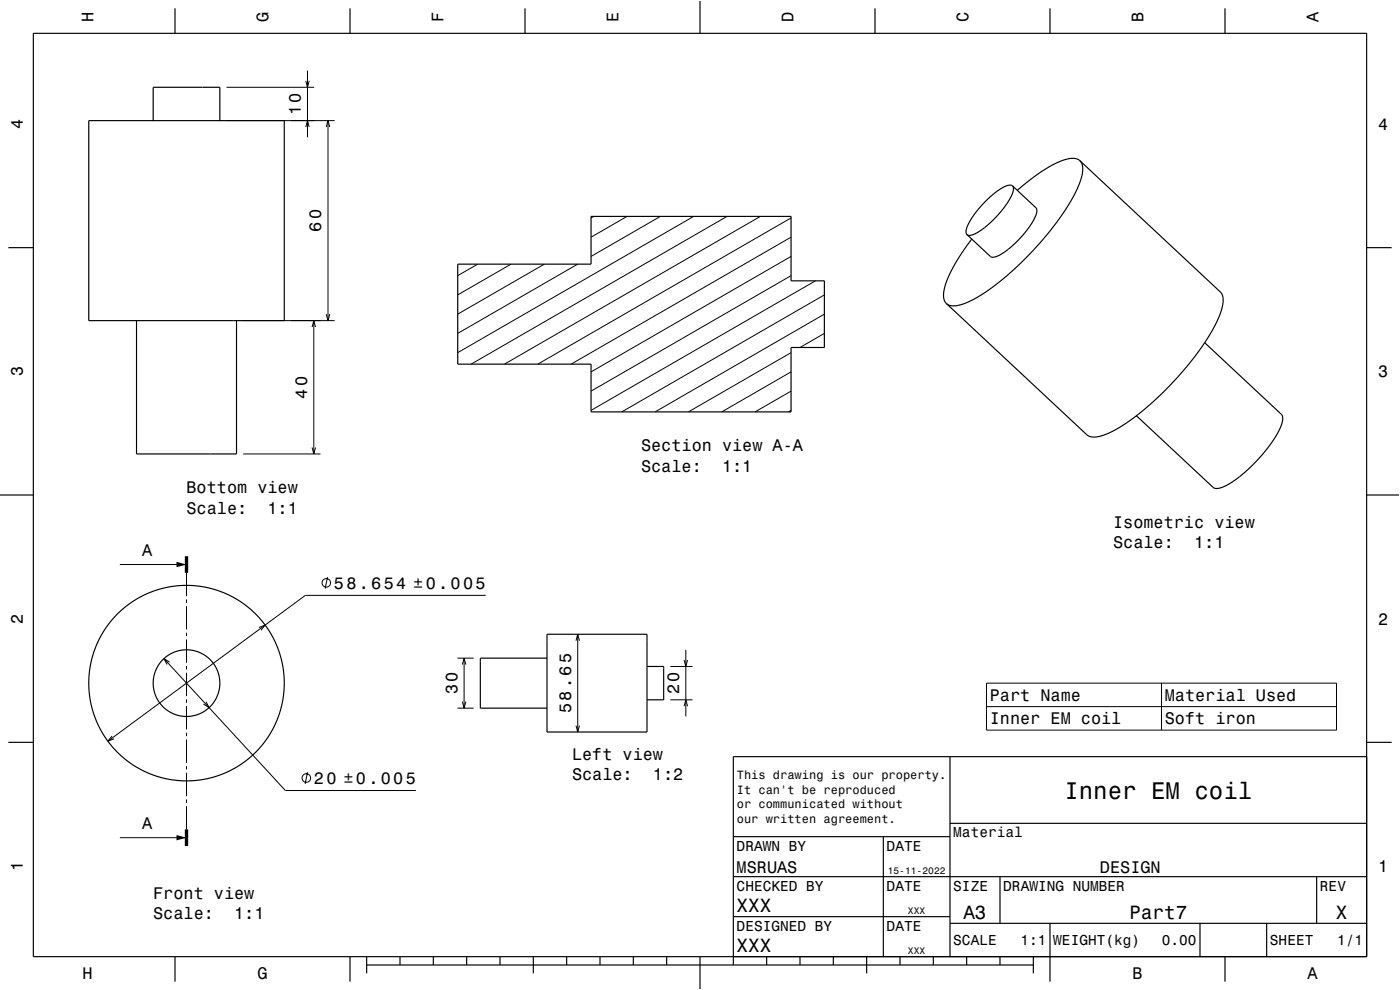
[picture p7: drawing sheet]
<svg xmlns="http://www.w3.org/2000/svg" width="420mm" height="297mm" viewBox="0 0 420 297" stroke-linecap="round" stroke-linejoin="round" font-family="sans-serif">
<g fill="none" stroke="#000" stroke-width=".3">
<path d="M68 36.2h32.4M68 26.2h26.2M91.7 38.1l.5-1.9 .6 1.9M91.7 24.3l.5 1.9 .6-1.9M92.2 21.2v20M97.9 38.1l.5-1.9 .5 1.9M98.4 36.2v60M143.3 79.2l-6 3.5M153.3 79.2l-16 9.3M163.3 79.2l-26 15M173.3 79.2l-36 20.8M178.1 64.9l-.8 .5"/>
<path d="M188.1 64.9l-10.8 6.3M198.1 64.9l-20.8 12M208.1 64.9l-70.8 40.9M218.1 64.9l-76.8 44.3M228.1 64.9l-76.8 44.3M237.3 76.9l-60 34.7M237.3 71.2l-66 38M237.3 65.4l-76 43.8M73 96.2h27.4M93.6 98.1l.5-1.9 .6 1.9M94.1 96.2v40M97.9 94.3l.5 1.9 .5-1.9"/>
<path d="M237.3 82.7l-60 34.6M244.6 84.2l-67.3 38.9M247.3 94.2l-50.8 29.4M247.3 88.5l-60.8 35.1M237.3 117.3l-10.8 6.3M237.3 111.6l-20.8 12M237.3 105.8l-30.8 17.8M247.3 100l-7.3 4.2M73 136.2h23.1M93.6 134.3l.5 1.9 .6-1.9M237.3 123.1l-.8 .5M36 169.4h20"/>
<path d="M56 171.9v6.9M56 179.8v1M98.2 173.1l-.7 3.5M145.7 178.6h-54.1l-59.2 43.8M49.2 197.6l36.4 39.6h39.2M50.9 198.7l-1.7-1.1 .9 1.8M56 181.8v7M56 189.8v1M56 191.8v7M56 199.8v1M77.7 188.2l1.8-.7-1.2 1.6M137.2 197.4h4.9"/>
<path d="M138.7 199.4l.5-2 .5 2M139.2 197.4v15M172.8 192.2l.5-1.9 .5 1.9M173.3 190.3v29.3M201.1 199.9h6.7M205.2 198l.6 1.9 .5-1.9M205.8 194.9v20M56 201.8v7M56 209.8v1M56 211.8v7M56 219.8v1M61.8 210.5l.9 1.8-1.7-1.1"/>
<path d="M137.2 212.4h4.9M138.7 210.5l.5 1.9 .5-1.9M172.8 217.7l.5 1.9 .5-1.9M201.1 209.9h6.7M205.2 211.9l.6-2 .5 2M296 204.9h105v14.1h-105zM296 212h105M348.5 204.9v14.1M33.6 220.8l-1.2 1.6 1.8-.8M56 221.8v7M56 229.8v1M56 231.8v7"/>
<path d="M56 239.8v1M92.3 231.7l-.8 3.5M36 251.3h20M56 241.8v7"/>
<circle cx="97.9" cy="174.9" r="1.28"/>
<circle cx="91.9" cy="233.4" r="1.28"/>
</g>
<g fill="none" stroke="#000" stroke-width=".35">
<path d="M10 10h400v277h-400zM52.5 2.5v7.5M105 2.5v7.5M157.5 2.5v7.5M210 0v10M262.5 2.5v7.5M315 2.5v7.5M367.5 2.5v7.5M26.6 36.2h58.7v60h-58.7zM46 36.2v-10h20v10M303.8 55.8l-.6-.3-.9 .1-2.1 1-2.9 2.2-2.4 2.4-2.7 3.2-1.6 2.6-.8 2.2 .3 1.2M303.8 55.8l.2 1.2-.8 2.2-1.6 2.6-2.5 3-2.6 2.6-2.9 2.1-2.2 1-.8 .1-.5-.2"/>
<path d="M303.8 55.8l7 6.5 .2 .6-.2 1.6-1 2.1-1.6 2.3-2.3 2.7-2.3 2.2-2.3 1.9-2 1.1-1.6 .4-.6-.3-7-6.5M324 48.2l-1.1-.6-1.7-.1-1.8 .4-2.4 1-5.7 3.3-6.1 4.9M324 48.2l.7 1.5v2.3l-.9 3.1-1.5 3.4-2.4 4.1-2.8 4-3.5 4.4-3.7 4.2-3.7 3.8-4.5 4-4.1 3.3-3.6 2.4-3.4 1.8-3 1.1-2.2 .1-1.5-.6M324 48.2l42.1 39.4 .6 .8 .2 1.8-.3 2.2-1.1 3.2-1.6 3.2-2.5 4-2.8 3.9-6.6 7.9-7.2 7-7.3 5.6-3.5 2.1-2.9 1.2-2.4 .6-1.7-.1-.9-.5-42.2-39.4M2.5 74.3h7.5M137.3 79.2h40v-14.3h60v19.3h10v20h-10v19.4h-60v-14.4h-40zM291.5 71.7l-4.4 6.4-3 5.9-.8 2.4-.2 1.9 .1 1.6 .7 1.2M410 74.3h7.5M41 96.2v40h30v-40M361.4 102.8l23.3 21.8 .1 1.1-.2 1.2-1.4 3.2-2.7 4.1-3.4 3.9-3.8 3.8-3.6 2.7-3.2 1.7-1.2 .2-1-.1-23.4-21.7M0 148.5h10M410 148.5h10"/>
<path d="M164.1 190.3h30v29.3h-30zM164.1 197.4h-20v15h20M194.1 199.9h5v10h-5M2.5 222.7h7.5M285 227v60M410 222.7h7.5M410 227h-190v62.5M220 251h65M265 251v36M285 247h125M220 275h65M220 263h190"/>
<path d="M285 277h125M300 263v14M315 277v17.5M360 277v10M380 277v10M395 263v14M52.5 287v7.5M105 287v7.5M110 289.5h200M110 287v5M120 287v2.5M130 287v2.5"/>
<path d="M140 287v2.5M150 287v2.5M160 287v5M170 287v2.5M180 287v2.5M190 287v2.5M200 287v2.5M210 287v10M230 287v2.5M240 287v2.5M250 287v2.5M260 287v5"/>
<path d="M270 287v2.5M280 287v2.5M290 287v2.5M300 287v2.5M310 287v5M367.5 287v7.5"/>
<circle cx="56" cy="204.9" r="29.3"/>
<circle cx="56" cy="204.9" r="10"/>
</g>
<path d="M56 166.9v5M56 248.8v5" fill="none" stroke="#000" stroke-width="1" stroke-linecap="butt"/>
<g fill="#000">
<path d="M53 168.6l3 .8-3 .8z" fill-rule="evenodd"/>
<path d="M53 250.5l3 .8-3 .8z" fill-rule="evenodd"/>
</g>
<path d="M0 0h420v297h-420" fill="none" stroke="#fff" stroke-width=".3"/>
<text font-size="7.2" x="319.3" y="239.6">Inner EM coil</text>
<g font-size="5.8">
<text x="221" y="273.6">XXX</text>
<text x="289" y="275.6">A3</text>
<text x="338.8" y="275.6">Part7</text>
<text x="400.8" y="275.6">X</text>
<text x="221" y="285.6">XXX</text>
</g>
<g font-size="5">
<text x="28.1" y="6.5" transform="rotate(-90 28.1 6.5)">H</text>
<text x="80.6" y="6.5" transform="rotate(-90 80.6 6.5)">G</text>
<text x="133.1" y="6.5" transform="rotate(-90 133.1 6.5)">F</text>
<text x="185.6" y="6.5" transform="rotate(-90 185.6 6.5)">E</text>
<text x="238.1" y="6.5" transform="rotate(-90 238.1 6.5)">D</text>
<text x="290.6" y="6.5" transform="rotate(-90 290.6 6.5)">C</text>
<text x="343.1" y="6.5" transform="rotate(-90 343.1 6.5)">B</text>
<text x="395.6" y="6.5" transform="rotate(-90 395.6 6.5)">A</text>
<text x="90.2" y="34.6" transform="rotate(-90 90.2 34.6)">10</text>
<text x="6.8" y="38.7" transform="rotate(-90 6.8 38.7)">4</text>
<text x="413.5" y="39">4</text>
<text x="96.4" y="69.6" transform="rotate(-90 96.4 69.6)">60</text>
<text x="6.8" y="112.9" transform="rotate(-90 6.8 112.9)">3</text>
<text x="413.5" y="113.2">3</text>
<text x="92.1" y="119.6" transform="rotate(-90 92.1 119.6)">40</text>
<text x="192.3" y="135.4">Section view A-A</text>
<text x="192.3" y="141.5">Scale:</text>
<text x="216.6" y="141.5">1:1</text>
<text x="56" y="148">Bottom view</text>
<text x="56" y="154.1">Scale:</text>
<text x="80.2" y="154.1">1:1</text>
<text x="333.9" y="158.4">Isometric view</text>
<text x="42.6" y="166.7">A</text>
<text x="333.9" y="164.5">Scale:</text>
<text x="358.2" y="164.5">1:1</text>
<text x="100.2" y="176.6">58.654 ±0.005</text>
<text x="6.8" y="187.1" transform="rotate(-90 6.8 187.1)">2</text>
<text x="413.5" y="187.4">2</text>
<text x="137.2" y="208.3" transform="rotate(-90 137.2 208.3)">30</text>
<text x="203.8" y="208.3" transform="rotate(-90 203.8 208.3)">20</text>
<text x="171.3" y="213.9" transform="rotate(-90 171.3 213.9)">58.65</text>
<text x="297" y="210.3">Part Name</text>
<text x="349.5" y="210.3">Material Used</text>
<text x="297" y="217.3">Inner EM coil</text>
<text x="349.5" y="217.3">Soft iron</text>
<text x="171.6" y="228">Left view</text>
<text x="94.2" y="235.2">20 ±0.005</text>
<text x="171.6" y="234">Scale:</text>
<text x="195.9" y="234">1:2</text>
<text x="42.6" y="248.7">A</text>
<text x="6.8" y="261.3" transform="rotate(-90 6.8 261.3)">1</text>
<text x="221" y="262">MSRUAS</text>
<text x="330" y="261.9">DESIGN</text>
<text x="413.5" y="261.6">1</text>
<text x="46" y="269.8">Front view</text>
<text x="46" y="275.8">Scale:</text>
<text x="70.2" y="275.8">1:1</text>
<text x="24.7" y="293.8">H</text>
<text x="77.2" y="293.8">G</text>
<text x="339.7" y="293.8">B</text>
<text x="392.2" y="293.8">A</text>
</g>
<g font-size="4.3">
<text x="286" y="251.2">Material</text>
<text x="221" y="255.2">DRAWN BY</text>
<text x="266" y="255.2">DATE</text>
<text x="221" y="267.2">CHECKED BY</text>
<text x="266" y="267.2">DATE</text>
<text x="286" y="267.2">SIZE</text>
<text x="301" y="267.2">DRAWING NUMBER</text>
<text x="396" y="267.2">REV</text>
<text x="221" y="279.2">DESIGNED BY</text>
<text x="266" y="279.2">DATE</text>
<text x="286" y="283.6">SCALE</text>
<text x="306.2" y="283.6">1:1</text>
<text x="316" y="283.6">WEIGHT(kg)</text>
<text x="348.6" y="283.6">0.00</text>
<text x="381" y="283.6">SHEET</text>
<text x="401.2" y="283.6">1/1</text>
</g>
<g font-size="3.6">
<text x="221.1" y="233.8">This drawing is our property.</text>
<text x="221.1" y="238.1">It can't be reproduced</text>
<text x="221.1" y="242.5">or communicated without</text>
<text x="221.1" y="246.8">our written agreement.</text>
</g>
<g font-size="2.9">
<text x="266.3" y="262.3">15-11-2022</text>
<text x="272.4" y="274.3">XXX</text>
<text x="272.4" y="286.3">XXX</text>
</g>
</svg>
